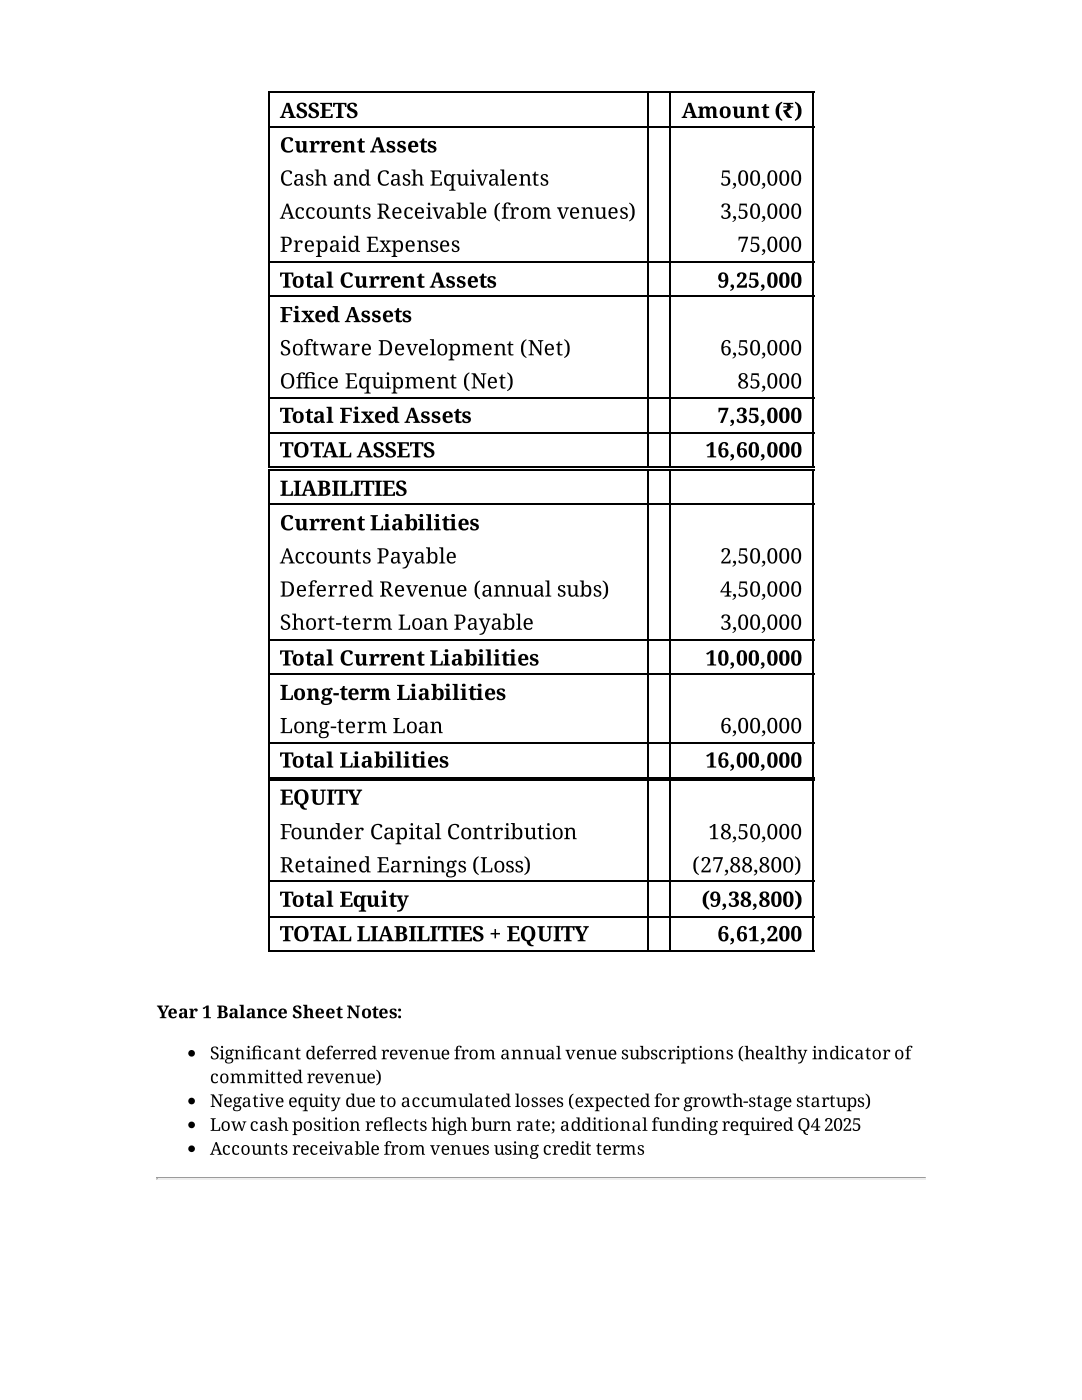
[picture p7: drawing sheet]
<svg xmlns="http://www.w3.org/2000/svg" width="216mm" height="279mm" viewBox="0 0 216 279" stroke-linecap="round" stroke-linejoin="round" font-family="sans-serif">
<path d="M31.2 235.1h153.5" fill="none" stroke="#9a9a9a" stroke-width=".26"/>
<path d="M31.2 235.3h153.5" fill="none" stroke="#eee" stroke-width=".26"/>
<path d="M184.7 234.9v.6h-.3v-.3z" fill="#eee"/>
<path d="M31.2 234.9h.3v.3l-.3 .3z" fill="#9a9a9a"/>
<g fill="#fff">
<path d="M53.7 18.5h75.7v6.9h-75.7z"/>
<path d="M129.4 18.5h4.5v6.9h-4.5z"/>
<path d="M133.9 18.5h28.6v6.9h-28.6z"/>
</g>
<g fill="#f6f8fa">
<path d="M53.7 25.4h75.7v6.6h-75.7z"/>
<path d="M129.4 25.4h4.5v6.6h-4.5z"/>
<path d="M133.9 25.4h28.6v6.6h-28.6z"/>
</g>
<g fill="#fff">
<path d="M53.7 25.4h75.7v6.6h-75.7z"/>
<path d="M129.4 25.4h4.5v6.6h-4.5z"/>
<path d="M133.9 25.4h28.6v6.6h-28.6z"/>
<path d="M53.7 32h75.7v6.9h-75.7z"/>
<path d="M129.4 32h4.5v6.9h-4.5z"/>
<path d="M133.9 32h28.6v6.9h-28.6z"/>
</g>
<g fill="#f6f8fa">
<path d="M53.7 38.9h75.7v6.6h-75.7z"/>
<path d="M129.4 38.9h4.5v6.6h-4.5z"/>
<path d="M133.9 38.9h28.6v6.6h-28.6z"/>
</g>
<g fill="#fff">
<path d="M53.7 38.9h75.7v6.6h-75.7z"/>
<path d="M129.4 38.9h4.5v6.6h-4.5z"/>
<path d="M133.9 38.9h28.6v6.6h-28.6z"/>
<path d="M53.7 45.5h75.7v6.6h-75.7z"/>
<path d="M129.4 45.5h4.5v6.6h-4.5z"/>
<path d="M133.9 45.5h28.6v6.6h-28.6z"/>
</g>
<g fill="#f6f8fa">
<path d="M53.7 52.1h75.7v7.2h-75.7z"/>
<path d="M129.4 52.1h4.5v7.2h-4.5z"/>
<path d="M133.9 52.1h28.6v7.2h-28.6z"/>
</g>
<g fill="#fff">
<path d="M53.7 52.1h75.7v7.2h-75.7z"/>
<path d="M129.4 52.1h4.5v7.2h-4.5z"/>
<path d="M133.9 52.1h28.6v7.2h-28.6z"/>
<path d="M53.7 59.3h75.7v6.6h-75.7z"/>
<path d="M129.4 59.3h4.5v6.6h-4.5z"/>
<path d="M133.9 59.3h28.6v6.6h-28.6z"/>
</g>
<g fill="#f6f8fa">
<path d="M53.7 65.9h75.7v6.9h-75.7z"/>
<path d="M129.4 65.9h4.5v6.9h-4.5z"/>
<path d="M133.9 65.9h28.6v6.9h-28.6z"/>
</g>
<g fill="#fff">
<path d="M53.7 65.9h75.7v6.9h-75.7z"/>
<path d="M129.4 65.9h4.5v6.9h-4.5z"/>
<path d="M133.9 65.9h28.6v6.9h-28.6z"/>
<path d="M53.7 72.8h75.7v6.6h-75.7z"/>
<path d="M129.4 72.8h4.5v6.6h-4.5z"/>
<path d="M133.9 72.8h28.6v6.6h-28.6z"/>
</g>
<g fill="#f6f8fa">
<path d="M53.7 79.4h75.7v6.9h-75.7z"/>
<path d="M129.4 79.4h4.5v6.9h-4.5z"/>
<path d="M133.9 79.4h28.6v6.9h-28.6z"/>
</g>
<g fill="#fff">
<path d="M53.7 79.4h75.7v6.9h-75.7z"/>
<path d="M129.4 79.4h4.5v6.9h-4.5z"/>
<path d="M133.9 79.4h28.6v6.9h-28.6z"/>
<path d="M53.7 86.3h75.7v7.4h-75.7z"/>
<path d="M129.4 86.3h4.5v7.4h-4.5z"/>
<path d="M133.9 86.3h28.6v7.4h-28.6z"/>
</g>
<g fill="#f6f8fa">
<path d="M53.7 93.7h75.7v7.1h-75.7z"/>
<path d="M129.4 93.7h4.5v7.1h-4.5z"/>
<path d="M133.9 93.7h28.6v7.1h-28.6z"/>
</g>
<g fill="#fff">
<path d="M53.7 93.7h75.7v7.1h-75.7z"/>
<path d="M129.4 93.7h4.5v7.1h-4.5z"/>
<path d="M133.9 93.7h28.6v7.1h-28.6z"/>
<path d="M53.7 100.8h75.7v6.6h-75.7z"/>
<path d="M129.4 100.8h4.5v6.6h-4.5z"/>
<path d="M133.9 100.8h28.6v6.6h-28.6z"/>
</g>
<g fill="#f6f8fa">
<path d="M53.7 107.4h75.7v6.9h-75.7z"/>
<path d="M129.4 107.4h4.5v6.9h-4.5z"/>
<path d="M133.9 107.4h28.6v6.9h-28.6z"/>
</g>
<g fill="#fff">
<path d="M53.7 107.4h75.7v6.9h-75.7z"/>
<path d="M129.4 107.4h4.5v6.9h-4.5z"/>
<path d="M133.9 107.4h28.6v6.9h-28.6z"/>
<path d="M53.7 114.3h75.7v6.6h-75.7z"/>
<path d="M129.4 114.3h4.5v6.6h-4.5z"/>
<path d="M133.9 114.3h28.6v6.6h-28.6z"/>
</g>
<g fill="#f6f8fa">
<path d="M53.7 120.9h75.7v6.9h-75.7z"/>
<path d="M129.4 120.9h4.5v6.9h-4.5z"/>
<path d="M133.9 120.9h28.6v6.9h-28.6z"/>
</g>
<g fill="#fff">
<path d="M53.7 120.9h75.7v6.9h-75.7z"/>
<path d="M129.4 120.9h4.5v6.9h-4.5z"/>
<path d="M133.9 120.9h28.6v6.9h-28.6z"/>
<path d="M53.7 127.8h75.7v6.9h-75.7z"/>
<path d="M129.4 127.8h4.5v6.9h-4.5z"/>
<path d="M133.9 127.8h28.6v6.9h-28.6z"/>
</g>
<g fill="#f6f8fa">
<path d="M53.7 134.7h75.7v6.6h-75.7z"/>
<path d="M129.4 134.7h4.5v6.6h-4.5z"/>
<path d="M133.9 134.7h28.6v6.6h-28.6z"/>
</g>
<g fill="#fff">
<path d="M53.7 134.7h75.7v6.6h-75.7z"/>
<path d="M129.4 134.7h4.5v6.6h-4.5z"/>
<path d="M133.9 134.7h28.6v6.6h-28.6z"/>
<path d="M53.7 141.3h75.7v6.9h-75.7z"/>
<path d="M129.4 141.3h4.5v6.9h-4.5z"/>
<path d="M133.9 141.3h28.6v6.9h-28.6z"/>
</g>
<g fill="#f6f8fa">
<path d="M53.7 148.2h75.7v7.1h-75.7z"/>
<path d="M129.4 148.2h4.5v7.1h-4.5z"/>
<path d="M133.9 148.2h28.6v7.1h-28.6z"/>
</g>
<g fill="#fff">
<path d="M53.7 148.2h75.7v7.1h-75.7z"/>
<path d="M129.4 148.2h4.5v7.1h-4.5z"/>
<path d="M133.9 148.2h28.6v7.1h-28.6z"/>
<path d="M53.7 155.3h75.7v7.2h-75.7z"/>
<path d="M129.4 155.3h4.5v7.2h-4.5z"/>
<path d="M133.9 155.3h28.6v7.2h-28.6z"/>
</g>
<g fill="#f6f8fa">
<path d="M53.7 162.5h75.7v6.6h-75.7z"/>
<path d="M129.4 162.5h4.5v6.6h-4.5z"/>
<path d="M133.9 162.5h28.6v6.6h-28.6z"/>
</g>
<g fill="#fff">
<path d="M53.7 162.5h75.7v6.6h-75.7z"/>
<path d="M129.4 162.5h4.5v6.6h-4.5z"/>
<path d="M133.9 162.5h28.6v6.6h-28.6z"/>
<path d="M53.7 169.1h75.7v6.8h-75.7z"/>
<path d="M129.4 169.1h4.5v6.8h-4.5z"/>
<path d="M133.9 169.1h28.6v6.8h-28.6z"/>
</g>
<g fill="#f6f8fa">
<path d="M53.7 175.9h75.7v6.9h-75.7z"/>
<path d="M129.4 175.9h4.5v6.9h-4.5z"/>
<path d="M133.9 175.9h28.6v6.9h-28.6z"/>
</g>
<g fill="#fff">
<path d="M53.7 175.9h75.7v6.9h-75.7z"/>
<path d="M129.4 175.9h4.5v6.9h-4.5z"/>
<path d="M133.9 175.9h28.6v6.9h-28.6z"/>
<path d="M53.7 182.8h75.7v6.9h-75.7z"/>
<path d="M129.4 182.8h4.5v6.9h-4.5z"/>
<path d="M133.9 182.8h28.6v6.9h-28.6z"/>
</g>
<g fill="none" stroke="#000" stroke-width=".26">
<path d="M53.4 18.4h109.1M53.6 18.3v74.8M129.2 18.3v74.8M133.7 18.3v74.8M162.3 18.3v74.8M53.4 25.3h109.1M53.4 52.3h109.1M53.4 59.1h109.1M53.4 79.5h109.1M53.4 86.4h109.1M53.4 93.3h109.1M53.4 93.8h109.1"/>
<path d="M53.6 93.9v61.1M129.2 93.9v61.1M133.7 93.9v61.1M162.3 93.9v61.1M53.4 100.7h109.1M53.4 127.7h109.1M53.4 134.5h109.1M53.4 148.3h109.1M53.4 155.2h109.1M53.4 155.7h109.1M53.6 155.8v34.2M129.2 155.8v34.2"/>
<path d="M133.7 155.8v34.2M162.3 155.8v34.2M53.4 175.8h109.1M53.4 183h109.1M53.4 189.8h109.1"/>
</g>
<g fill="#000">
<circle cx="38.2" cy="219.7" r=".66"/>
<circle cx="38.2" cy="210.2" r=".66"/>
<circle cx="38.2" cy="224.5" r=".66"/>
<circle cx="38.2" cy="229.3" r=".66"/>
</g>
<g font-size="4.2">
<text x="55.8" y="23.5">ASSETS</text>
<text x="136" y="23.5">Amount (₹)</text>
<text x="55.8" y="30.4">Current Assets</text>
<text x="55.8" y="37">Cash and Cash Equivalents</text>
<text x="143.7" y="37">5,00,000</text>
<text x="55.8" y="43.7">Accounts Receivable (from venues)</text>
<text x="143.7" y="43.7">3,50,000</text>
<text x="55.8" y="50.3">Prepaid Expenses</text>
<text x="147.1" y="50.3">75,000</text>
<text x="55.8" y="57.4">Total Current Assets</text>
<text x="143.1" y="57.4">9,25,000</text>
<text x="55.8" y="64.3">Fixed Assets</text>
<text x="55.8" y="70.9">Software Development (Net)</text>
<text x="143.7" y="70.9">6,50,000</text>
<text x="55.8" y="77.5">Offi ce Equipment (Net)</text>
<text x="147.1" y="77.5">85,000</text>
<text x="55.8" y="84.4">Total Fixed Assets</text>
<text x="143.1" y="84.4">7,35,000</text>
<text x="55.8" y="91.3">TOTAL ASSETS</text>
<text x="140.8" y="91.3">16,60,000</text>
<text x="55.8" y="99">LIABILITIES</text>
<text x="55.8" y="105.8">Current Liabilities</text>
<text x="55.8" y="112.4">Accounts Payable</text>
<text x="143.7" y="112.4">2,50,000</text>
<text x="55.8" y="119.1">Deferred Revenue (annual subs)</text>
<text x="143.7" y="119.1">4,50,000</text>
<text x="55.8" y="125.7">Short-term Loan Payable</text>
<text x="143.7" y="125.7">3,00,000</text>
<text x="55.8" y="132.8">Total Current Liabilities</text>
<text x="140.8" y="132.8">10,00,000</text>
<text x="55.8" y="139.7">Long-term Liabilities</text>
<text x="55.8" y="146.3">Long-term Loan</text>
<text x="143.7" y="146.3">6,00,000</text>
<text x="55.8" y="153.2">Total Liabilities</text>
<text x="140.8" y="153.2">16,00,000</text>
<text x="55.8" y="160.6">EQUITY</text>
<text x="55.8" y="167.5">Founder Capital Contribution</text>
<text x="141.3" y="167.5">18,50,000</text>
<text x="55.8" y="174.1">Retained Earnings (Loss)</text>
<text x="138.1" y="174.1">(27,88,800)</text>
<text x="55.8" y="181">Total Equity</text>
<text x="140" y="181">(9,38,800)</text>
<text x="55.8" y="187.9">TOTAL LIABILITIES + EQUITY</text>
<text x="143.1" y="187.9">6,61,200</text>
</g>
<g font-size="3.5">
<text x="31.3" y="203.2">Year 1 Balance Sheet Notes:</text>
<text x="41.9" y="211.4">Signifi cant deferred revenue from annual venue subscriptions (healthy indicator of</text>
<text x="41.9" y="216.2">committed revenue)</text>
<text x="41.9" y="220.9">Negative equity due to accumulated losses (expected for growth-stage startups)</text>
<text x="41.9" y="225.7">Low cash position refl ects high burn rate; additional funding required Q4</text>
<text x="164.4" y="225.7">2025</text>
<text x="41.9" y="230.5">Accounts receivable from venues using credit terms</text>
</g>
</svg>
